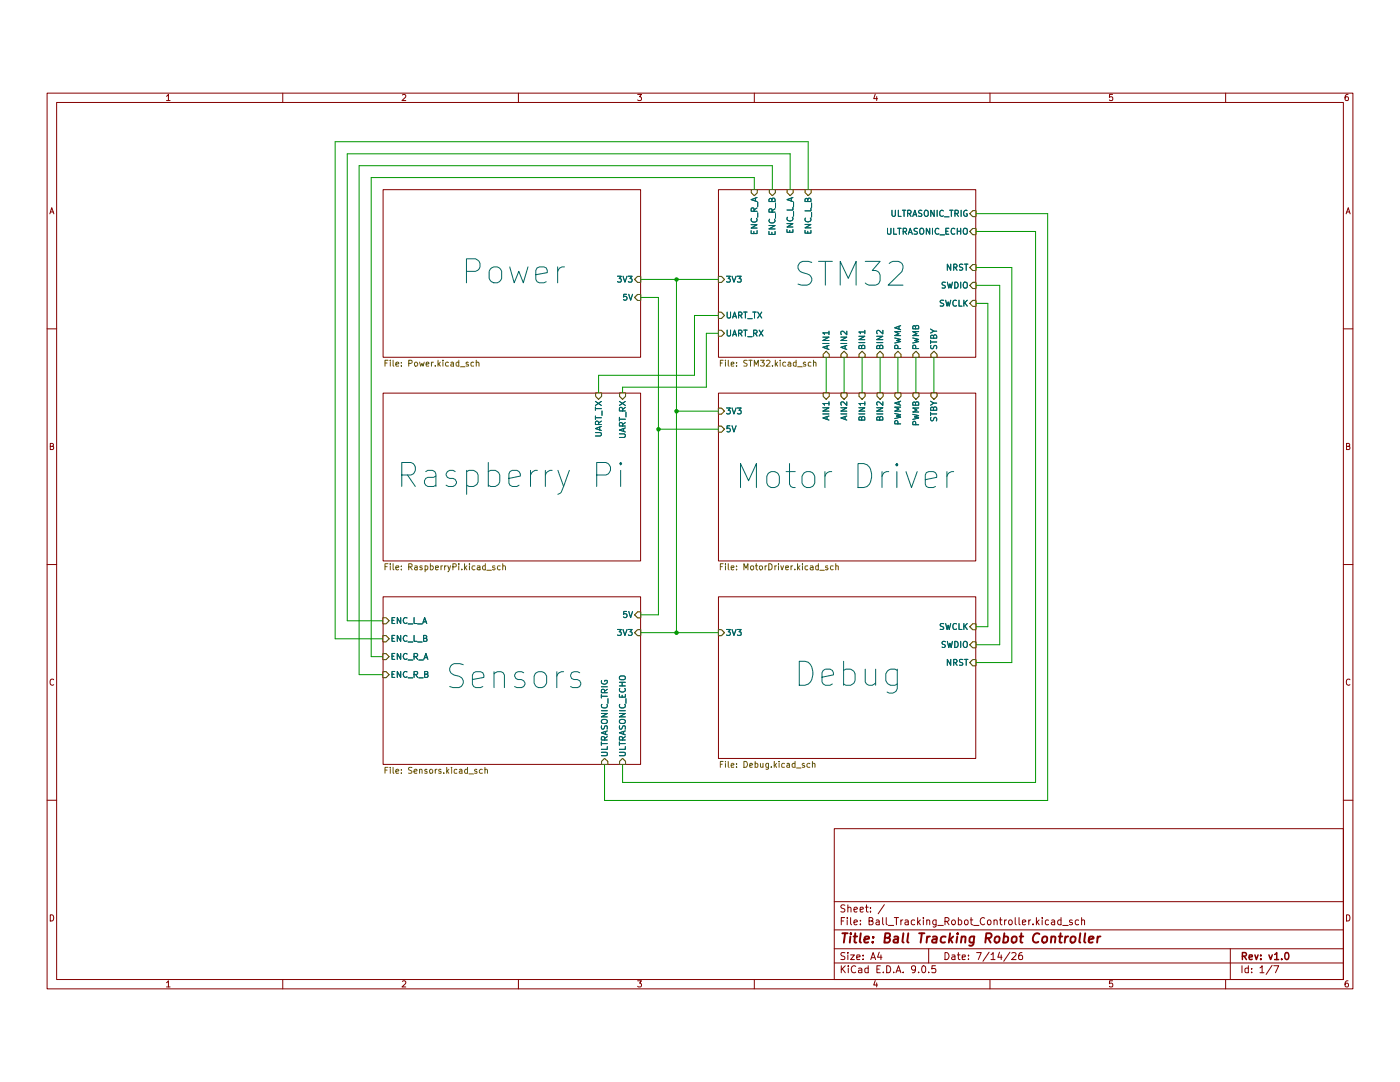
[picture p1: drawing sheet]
(kicad_sch
 (version 20250114)
 (generator "eeschema")
 (generator_version "9.0")
 (paper "A4")
 (title_block
  (title "Ball Tracking Robot Controller")
  (date "7/14/26")
  (rev "v1.0"))
 (lib_symbols)
 (junction
  (at 143.51 124.46)
  (diameter 0)
  (color 0 0 0 0))
 (junction
  (at 143.51 77.47)
  (diameter 0)
  (color 0 0 0 0))
 (junction
  (at 139.7 81.28)
  (diameter 0)
  (color 0 0 0 0))
 (junction
  (at 143.51 49.53)
  (diameter 0)
  (color 0 0 0 0))
 (wire
  (pts (xy 143.51 49.53) (xy 152.4 49.53))
  (stroke (width 0) (type default)))
 (wire
  (pts (xy 167.64 30.48) (xy 167.64 22.86))
  (stroke (width 0) (type default)))
 (wire
  (pts (xy 73.66 121.92) (xy 81.28 121.92))
  (stroke (width 0) (type default)))
 (wire
  (pts (xy 135.89 53.34) (xy 139.7 53.34))
  (stroke (width 0) (type default)))
 (wire
  (pts (xy 76.2 133.35) (xy 81.28 133.35))
  (stroke (width 0) (type default)))
 (wire
  (pts (xy 143.51 77.47) (xy 143.51 49.53))
  (stroke (width 0) (type default)))
 (wire
  (pts (xy 207.01 50.8) (xy 212.09 50.8))
  (stroke (width 0) (type default)))
 (wire
  (pts (xy 135.89 120.65) (xy 139.7 120.65))
  (stroke (width 0) (type default)))
 (wire
  (pts (xy 182.88 66.04) (xy 182.88 73.66))
  (stroke (width 0) (type default)))
 (wire
  (pts (xy 167.64 22.86) (xy 73.66 22.86))
  (stroke (width 0) (type default)))
 (wire
  (pts (xy 160.02 27.94) (xy 78.74 27.94))
  (stroke (width 0) (type default)))
 (wire
  (pts (xy 152.4 77.47) (xy 143.51 77.47))
  (stroke (width 0) (type default)))
 (wire
  (pts (xy 175.26 66.04) (xy 175.26 73.66))
  (stroke (width 0) (type default)))
 (wire
  (pts (xy 214.63 130.81) (xy 214.63 46.99))
  (stroke (width 0) (type default)))
 (wire
  (pts (xy 132.08 156.21) (xy 132.08 152.4))
  (stroke (width 0) (type default)))
 (wire
  (pts (xy 207.01 130.81) (xy 214.63 130.81))
  (stroke (width 0) (type default)))
 (wire
  (pts (xy 73.66 22.86) (xy 73.66 121.92))
  (stroke (width 0) (type default)))
 (wire
  (pts (xy 209.55 54.61) (xy 207.01 54.61))
  (stroke (width 0) (type default)))
 (wire
  (pts (xy 139.7 81.28) (xy 152.4 81.28))
  (stroke (width 0) (type default)))
 (wire
  (pts (xy 127 69.85) (xy 147.32 69.85))
  (stroke (width 0) (type default)))
 (wire
  (pts (xy 171.45 30.48) (xy 171.45 20.32))
  (stroke (width 0) (type default)))
 (wire
  (pts (xy 132.08 73.66) (xy 132.08 72.39))
  (stroke (width 0) (type default)))
 (wire
  (pts (xy 149.86 60.96) (xy 152.4 60.96))
  (stroke (width 0) (type default)))
 (wire
  (pts (xy 207.01 35.56) (xy 222.25 35.56))
  (stroke (width 0) (type default)))
 (wire
  (pts (xy 127 73.66) (xy 127 69.85))
  (stroke (width 0) (type default)))
 (wire
  (pts (xy 212.09 50.8) (xy 212.09 127))
  (stroke (width 0) (type default)))
 (wire
  (pts (xy 160.02 30.48) (xy 160.02 27.94))
  (stroke (width 0) (type default)))
 (wire
  (pts (xy 171.45 20.32) (xy 71.12 20.32))
  (stroke (width 0) (type default)))
 (wire
  (pts (xy 219.71 39.37) (xy 207.01 39.37))
  (stroke (width 0) (type default)))
 (wire
  (pts (xy 212.09 127) (xy 207.01 127))
  (stroke (width 0) (type default)))
 (wire
  (pts (xy 163.83 25.4) (xy 76.2 25.4))
  (stroke (width 0) (type default)))
 (wire
  (pts (xy 190.5 66.04) (xy 190.5 73.66))
  (stroke (width 0) (type default)))
 (wire
  (pts (xy 222.25 35.56) (xy 222.25 160.02))
  (stroke (width 0) (type default)))
 (wire
  (pts (xy 139.7 53.34) (xy 139.7 81.28))
  (stroke (width 0) (type default)))
 (wire
  (pts (xy 219.71 156.21) (xy 219.71 39.37))
  (stroke (width 0) (type default)))
 (wire
  (pts (xy 194.31 66.04) (xy 194.31 73.66))
  (stroke (width 0) (type default)))
 (wire
  (pts (xy 78.74 27.94) (xy 78.74 129.54))
  (stroke (width 0) (type default)))
 (wire
  (pts (xy 209.55 123.19) (xy 209.55 54.61))
  (stroke (width 0) (type default)))
 (wire
  (pts (xy 78.74 129.54) (xy 81.28 129.54))
  (stroke (width 0) (type default)))
 (wire
  (pts (xy 149.86 72.39) (xy 149.86 60.96))
  (stroke (width 0) (type default)))
 (wire
  (pts (xy 163.83 30.48) (xy 163.83 25.4))
  (stroke (width 0) (type default)))
 (wire
  (pts (xy 147.32 57.15) (xy 152.4 57.15))
  (stroke (width 0) (type default)))
 (wire
  (pts (xy 179.07 66.04) (xy 179.07 73.66))
  (stroke (width 0) (type default)))
 (wire
  (pts (xy 207.01 123.19) (xy 209.55 123.19))
  (stroke (width 0) (type default)))
 (wire
  (pts (xy 186.69 66.04) (xy 186.69 73.66))
  (stroke (width 0) (type default)))
 (wire
  (pts (xy 71.12 125.73) (xy 81.28 125.73))
  (stroke (width 0) (type default)))
 (wire
  (pts (xy 135.89 124.46) (xy 143.51 124.46))
  (stroke (width 0) (type default)))
 (wire
  (pts (xy 222.25 160.02) (xy 128.27 160.02))
  (stroke (width 0) (type default)))
 (wire
  (pts (xy 152.4 124.46) (xy 143.51 124.46))
  (stroke (width 0) (type default)))
 (wire
  (pts (xy 76.2 25.4) (xy 76.2 133.35))
  (stroke (width 0) (type default)))
 (wire
  (pts (xy 135.89 49.53) (xy 143.51 49.53))
  (stroke (width 0) (type default)))
 (wire
  (pts (xy 71.12 20.32) (xy 71.12 125.73))
  (stroke (width 0) (type default)))
 (wire
  (pts (xy 128.27 152.4) (xy 128.27 160.02))
  (stroke (width 0) (type default)))
 (wire
  (pts (xy 139.7 120.65) (xy 139.7 81.28))
  (stroke (width 0) (type default)))
 (wire
  (pts (xy 147.32 69.85) (xy 147.32 57.15))
  (stroke (width 0) (type default)))
 (wire
  (pts (xy 214.63 46.99) (xy 207.01 46.99))
  (stroke (width 0) (type default)))
 (wire
  (pts (xy 132.08 156.21) (xy 219.71 156.21))
  (stroke (width 0) (type default)))
 (wire
  (pts (xy 132.08 72.39) (xy 149.86 72.39))
  (stroke (width 0) (type default)))
 (wire
  (pts (xy 143.51 124.46) (xy 143.51 77.47))
  (stroke (width 0) (type default)))
 (wire
  (pts (xy 198.12 66.04) (xy 198.12 73.66))
  (stroke (width 0) (type default)))
 (sheet
  (at 81.28 30.48)
  (size 54.61 35.56)
  (exclude_from_sim no)
  (in_bom yes)
  (on_board yes)
  (dnp no)
  (stroke (width 0.1524) (type solid))
  (fill (color 0 0 0 0.0000))
  (property "Sheetname" "Power" (at 97.282 50.8 0) (effects (font (size 5.08 5.08)) (justify left bottom)))
  (property "Sheetfile" "Power.kicad_sch" (at 81.28 66.6246 0) (effects (font (size 1.27 1.27)) (justify left top)))
  (pin "3V3" input (at 135.89 49.53 0) (effects (font (size 1.27 1.27)) (justify right)))
  (pin "5V" input (at 135.89 53.34 0) (effects (font (size 1.27 1.27)) (justify right))))
 (sheet
  (at 152.4 30.48)
  (size 54.61 35.56)
  (exclude_from_sim no)
  (in_bom yes)
  (on_board yes)
  (dnp no)
  (stroke (width 0.1524) (type solid))
  (fill (color 0 0 0 0.0000))
  (property "Sheetname" "STM32" (at 167.894 51.308 0) (effects (font (size 5.08 5.08)) (justify left bottom)))
  (property "Sheetfile" "STM32.kicad_sch" (at 152.4 66.6246 0) (effects (font (size 1.27 1.27)) (justify left top)))
  (pin "3V3" input (at 152.4 49.53 180) (effects (font (size 1.27 1.27)) (justify left)))
  (pin "AIN1" input (at 175.26 66.04 270) (effects (font (size 1.27 1.27)) (justify left)))
  (pin "AIN2" input (at 179.07 66.04 270) (effects (font (size 1.27 1.27)) (justify left)))
  (pin "BIN1" input (at 182.88 66.04 270) (effects (font (size 1.27 1.27)) (justify left)))
  (pin "BIN2" input (at 186.69 66.04 270) (effects (font (size 1.27 1.27)) (justify left)))
  (pin "PWMA" input (at 190.5 66.04 270) (effects (font (size 1.27 1.27)) (justify left)))
  (pin "PWMB" input (at 194.31 66.04 270) (effects (font (size 1.27 1.27)) (justify left)))
  (pin "STBY" input (at 198.12 66.04 270) (effects (font (size 1.27 1.27)) (justify left)))
  (pin "UART_RX" input (at 152.4 60.96 180) (effects (font (size 1.27 1.27)) (justify left)))
  (pin "UART_TX" input (at 152.4 57.15 180) (effects (font (size 1.27 1.27)) (justify left)))
  (pin "ULTRASONIC_ECHO" input (at 207.01 39.37 0) (effects (font (size 1.27 1.27)) (justify right)))
  (pin "ULTRASONIC_TRIG" input (at 207.01 35.56 0) (effects (font (size 1.27 1.27)) (justify right)))
  (pin "NRST" input (at 207.01 46.99 0) (effects (font (size 1.27 1.27)) (justify right)))
  (pin "SWCLK" input (at 207.01 54.61 0) (effects (font (size 1.27 1.27)) (justify right)))
  (pin "SWDIO" input (at 207.01 50.8 0) (effects (font (size 1.27 1.27)) (justify right)))
  (pin "ENC_R_A" input (at 160.02 30.48 90) (effects (font (size 1.27 1.27)) (justify right)))
  (pin "ENC_R_B" input (at 163.83 30.48 90) (effects (font (size 1.27 1.27)) (justify right)))
  (pin "ENC_L_A" input (at 167.64 30.48 90) (effects (font (size 1.27 1.27)) (justify right)))
  (pin "ENC_L_B" input (at 171.45 30.48 90) (effects (font (size 1.27 1.27)) (justify right))))
 (sheet
  (at 152.4 116.84)
  (size 54.61 34.29)
  (exclude_from_sim no)
  (in_bom yes)
  (on_board yes)
  (dnp no)
  (stroke (width 0.1524) (type solid))
  (fill (color 0 0 0 0.0000))
  (property "Sheetname" "Debug" (at 167.894 136.144 0) (effects (font (size 5.08 5.08)) (justify left bottom)))
  (property "Sheetfile" "Debug.kicad_sch" (at 152.4 151.7146 0) (effects (font (size 1.27 1.27)) (justify left top)))
  (pin "3V3" input (at 152.4 124.46 180) (effects (font (size 1.27 1.27)) (justify left)))
  (pin "NRST" input (at 207.01 130.81 0) (effects (font (size 1.27 1.27)) (justify right)))
  (pin "SWCLK" input (at 207.01 123.19 0) (effects (font (size 1.27 1.27)) (justify right)))
  (pin "SWDIO" input (at 207.01 127 0) (effects (font (size 1.27 1.27)) (justify right))))
 (sheet
  (at 152.4 73.66)
  (size 54.61 35.56)
  (exclude_from_sim no)
  (in_bom yes)
  (on_board yes)
  (dnp no)
  (stroke (width 0.1524) (type solid))
  (fill (color 0 0 0 0.0000))
  (property "Sheetname" "Motor Driver" (at 155.448 94.234 0) (effects (font (size 5.08 5.08)) (justify left bottom)))
  (property "Sheetfile" "MotorDriver.kicad_sch" (at 152.4 109.8046 0) (effects (font (size 1.27 1.27)) (justify left top)))
  (pin "3V3" input (at 152.4 77.47 180) (effects (font (size 1.27 1.27)) (justify left)))
  (pin "AIN1" input (at 175.26 73.66 90) (effects (font (size 1.27 1.27)) (justify right)))
  (pin "AIN2" input (at 179.07 73.66 90) (effects (font (size 1.27 1.27)) (justify right)))
  (pin "BIN1" input (at 182.88 73.66 90) (effects (font (size 1.27 1.27)) (justify right)))
  (pin "BIN2" input (at 186.69 73.66 90) (effects (font (size 1.27 1.27)) (justify right)))
  (pin "PWMA" input (at 190.5 73.66 90) (effects (font (size 1.27 1.27)) (justify right)))
  (pin "PWMB" input (at 194.31 73.66 90) (effects (font (size 1.27 1.27)) (justify right)))
  (pin "STBY" input (at 198.12 73.66 90) (effects (font (size 1.27 1.27)) (justify right)))
  (pin "5V" input (at 152.4 81.28 180) (effects (font (size 1.27 1.27)) (justify left))))
 (sheet
  (at 81.28 116.84)
  (size 54.61 35.56)
  (exclude_from_sim no)
  (in_bom yes)
  (on_board yes)
  (dnp no)
  (stroke (width 0.1524) (type solid))
  (fill (color 0 0 0 0.0000))
  (property "Sheetname" "Sensors" (at 93.98 136.652 0) (effects (font (size 5.08 5.08)) (justify left bottom)))
  (property "Sheetfile" "Sensors.kicad_sch" (at 81.28 152.9846 0) (effects (font (size 1.27 1.27)) (justify left top)))
  (pin "5V" input (at 135.89 120.65 0) (effects (font (size 1.27 1.27)) (justify right)))
  (pin "ULTRASONIC_ECHO" input (at 132.08 152.4 270) (effects (font (size 1.27 1.27)) (justify left)))
  (pin "ULTRASONIC_TRIG" input (at 128.27 152.4 270) (effects (font (size 1.27 1.27)) (justify left)))
  (pin "3V3" input (at 135.89 124.46 0) (effects (font (size 1.27 1.27)) (justify right)))
  (pin "ENC_L_A" input (at 81.28 121.92 180) (effects (font (size 1.27 1.27)) (justify left)))
  (pin "ENC_L_B" input (at 81.28 125.73 180) (effects (font (size 1.27 1.27)) (justify left)))
  (pin "ENC_R_A" input (at 81.28 129.54 180) (effects (font (size 1.27 1.27)) (justify left)))
  (pin "ENC_R_B" input (at 81.28 133.35 180) (effects (font (size 1.27 1.27)) (justify left))))
 (sheet
  (at 81.28 73.66)
  (size 54.61 35.56)
  (exclude_from_sim no)
  (in_bom yes)
  (on_board yes)
  (dnp no)
  (stroke (width 0.1524) (type solid))
  (fill (color 0 0 0 0.0000))
  (property "Sheetname" "Raspberry Pi" (at 83.566 93.98 0) (effects (font (size 5.08 5.08)) (justify left bottom)))
  (property "Sheetfile" "RaspberryPi.kicad_sch" (at 81.28 109.8046 0) (effects (font (size 1.27 1.27)) (justify left top)))
  (pin "UART_RX" input (at 132.08 73.66 90) (effects (font (size 1.27 1.27)) (justify right)))
  (pin "UART_TX" input (at 127 73.66 90) (effects (font (size 1.27 1.27)) (justify right))))
 (sheet_instances
  (path ""
   (page "1")))
 (embedded_fonts no))
